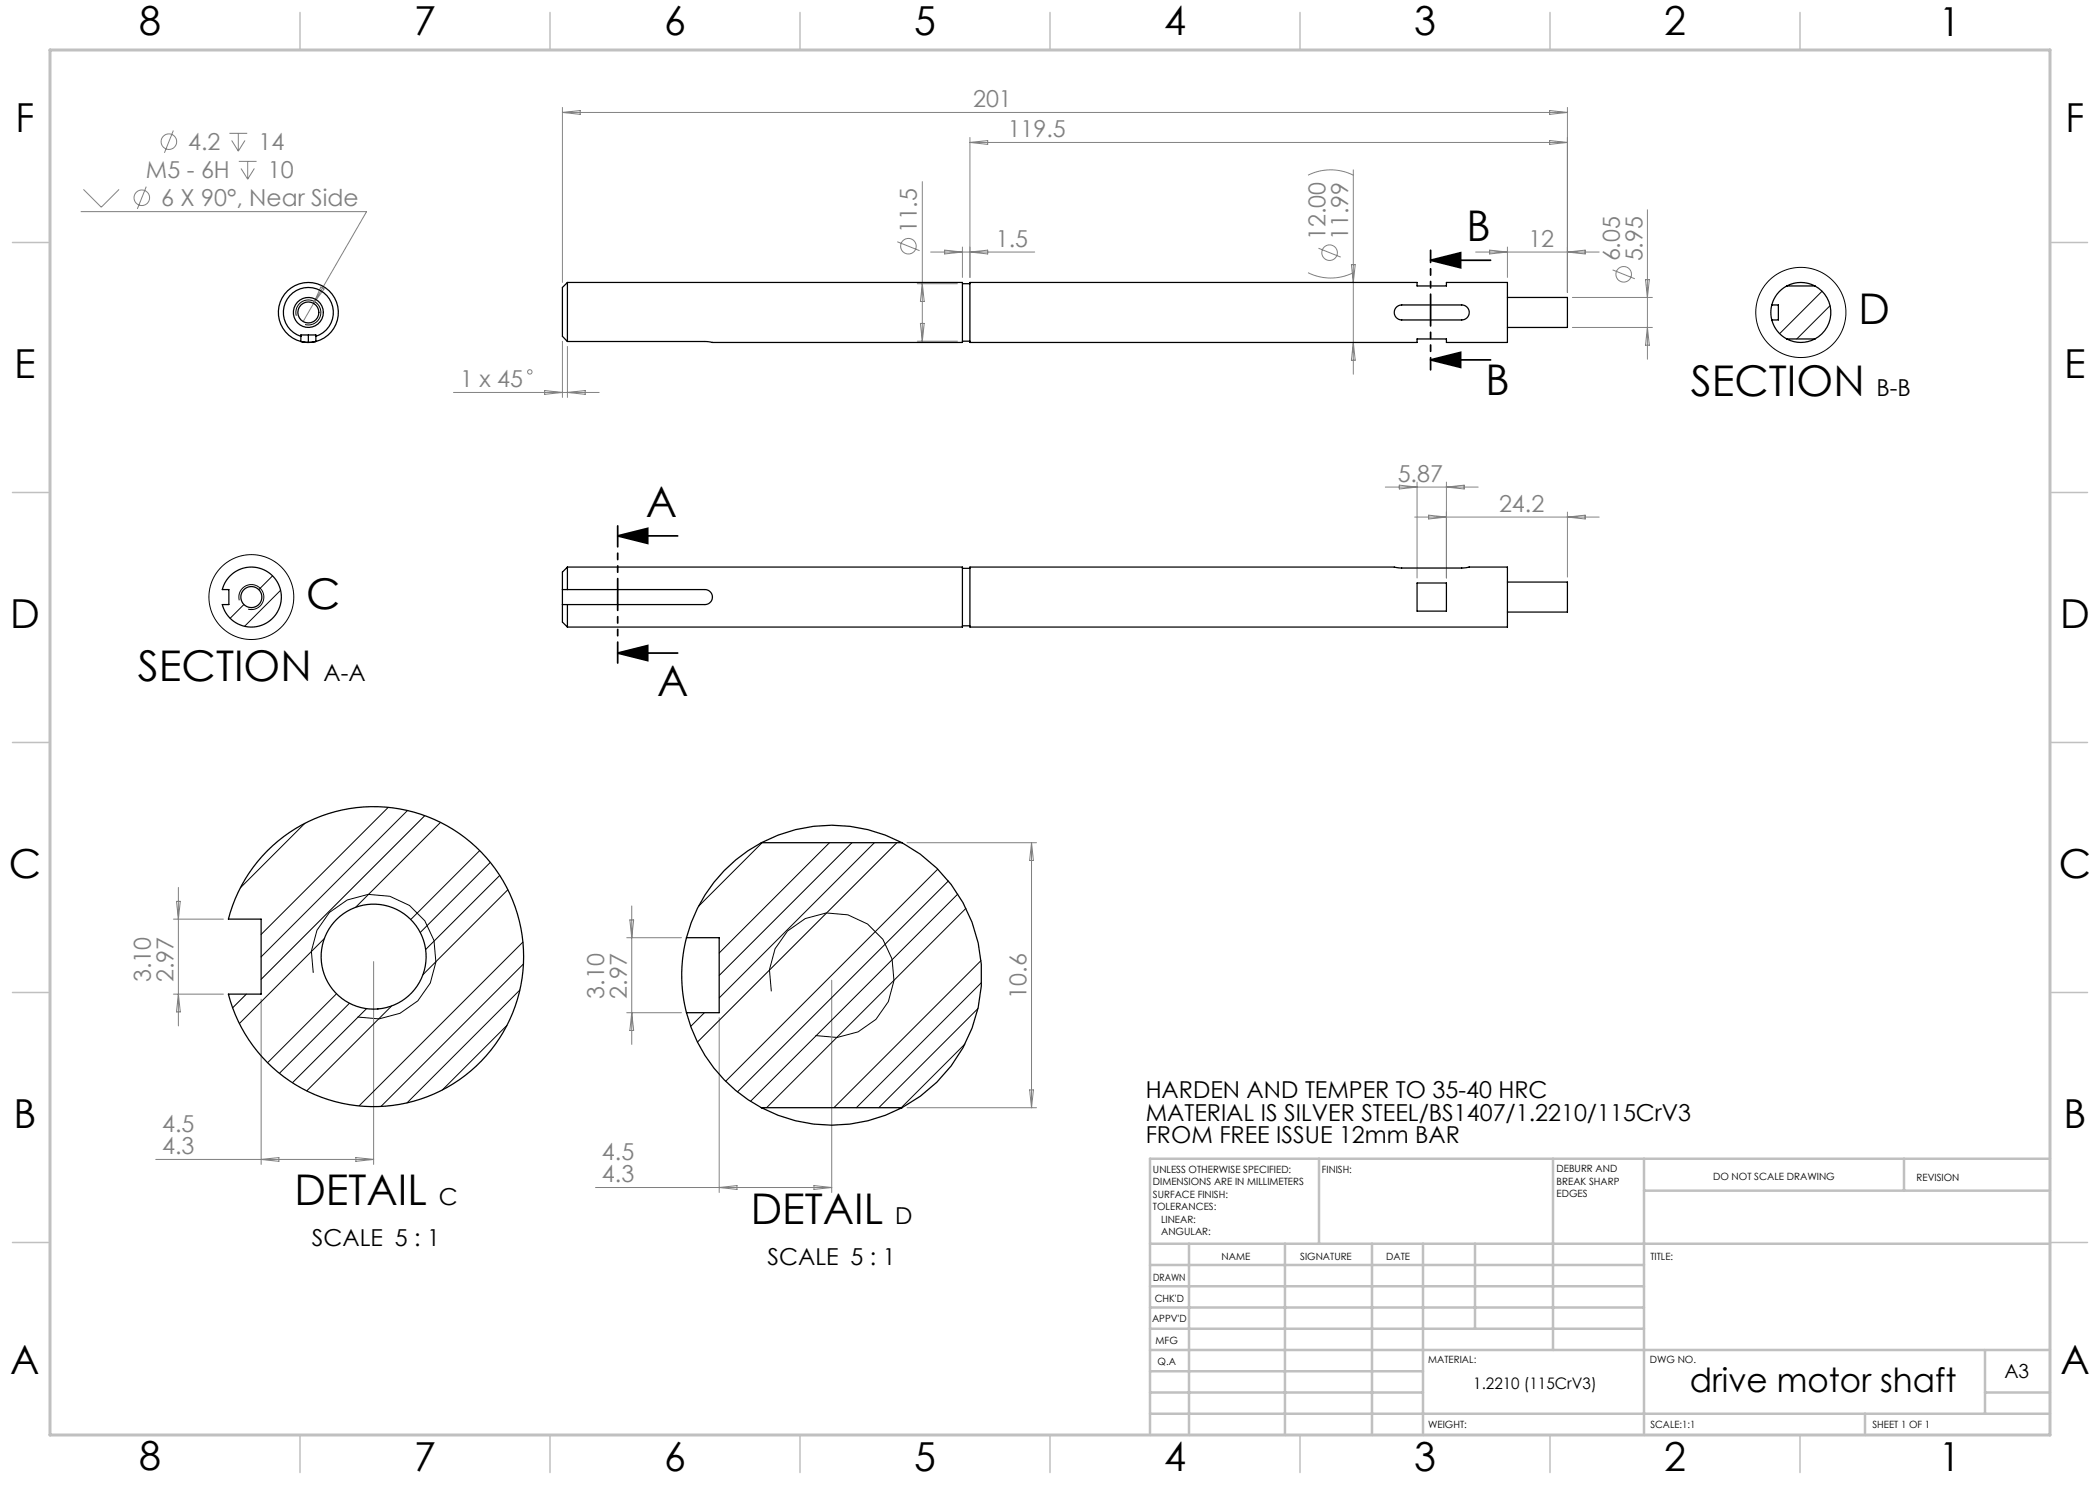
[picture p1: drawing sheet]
<svg xmlns="http://www.w3.org/2000/svg" width="420mm" height="297mm" viewBox="0 0 420 297" stroke-linecap="round" stroke-linejoin="round" font-family="sans-serif">
<g fill="none" stroke="#808080" stroke-width=".2">
<path d="M16.7 37.9l3.5 3.5 3.6-3.5M29.3 37.3l-1.8 4.5M34.7 26.1l-1.8 4.5M45.9 26.7h3.5M46.3 28.1l1.4 2.1M47.7 26.7v3.5M47.8 32.3h3.5M48.2 33.7l1.3 2.1M49 28.1l-1.3 2.1M49.5 32.3v3.5M50.9 33.7l-1.4 2.1M112.5 21.5v35"/>
<path d="M112.5 22.5h201M112.5 22.5l3.5-.4v.8zM184.5 36.3v31.9M194 27.5v28M194 28.5l3.5-.4v.8zM194 28.5h119.5M261.6 35a10.1 10.1 0 0 1 9.1 0M270.7 34v40.8M309.9 28.1l3.6 .4-3.6 .4zM309.9 22.1l3.6 .4-3.6 .4zM313.5 21.5v37M16.2 42.3h57.1l-10.6 18.4"/>
<path d="M64.2 57.4l.6 .4-2.1 2.9zM179.5 48.4l4.4 1.7M183.5 56.7h8M184.5 56.7l.3 3.6h-.7zM186.1 50.4h20.8M188.9 50l3.6 .4-3.6 .4zM192.5 49.4v6.1M194 50.4l3.5-.4v.8zM261.6 54.5a10.1 10.1 0 0 0 9.1 0M263.7 49.6l4.4 1.8M270.3 52.9h.7l-.3 3.6zM295.1 50.4h24.7"/>
<path d="M297.9 50l3.6 .4-3.6 .4zM301.5 49.4v6.1M313.5 50.4l3.5-.4v.8zM314.5 59.5h16M322.5 54l4.5 1.8M329.1 55.9h.8l-.4 3.6zM329.5 42v29.8M62.7 60.7l-2.1 3.6M90.7 78.5h29.1M108.9 78.1l3.6 .4-3.6 .4zM112.5 68.3v11.2M113.5 69.3v10.2"/>
<path d="M113.5 78.5l3.5-.4v.8zM183.5 68.2h8M184.1 64.7h.7l-.3 3.5zM270.7 68.5l.3 3.5h-.7zM314.5 65.5h16M329.5 65.5l.4 3.5h-.8zM277.1 97.4h18.5M279.9 97l3.5 .4-3.5 .4zM283.4 96.4v19.2M289.3 96.4v19.2M289.3 97.4l3.5-.4v.8zM282.9 103.4h36.9"/>
<path d="M285.7 103l3.6 .4-3.6 .4zM313.5 102.4v13M313.5 103.4l3.5-.4v.8zM35.7 177.5v27.7M181.4 168.5h25.9M206.3 168.5v53M206.3 168.5l.4 3.6h-.8zM34.7 183.8h10M34.7 198.8h10M35.3 180.3h.8l-.4 3.5zM35.7 198.8l.4 3.6h-.8zM52.2 199.8v33.1"/>
<path d="M74.7 192.3v40.6M125.4 187.5h10.9M126 184h.7l-.3 3.5zM126.4 181.2v27.7M166.3 196v42.5M125.4 202.5h10.9M126.4 202.5l.3 3.6h-.7zM143.8 203.5v35M205.9 218h.8l-.4 3.5zM31.2 231.9h43.5M52.2 231.9l3.6-.4v.8zM71.2 231.5l3.5 .4-3.5 .4z"/>
<path d="M119.1 237.5h47.2M143.8 237.5l3.6-.4v.8zM162.8 237.1l3.5 .4-3.5 .4zM181.4 221.5h25.9"/>
<circle cx="28.4" cy="39.6" r="1.56"/>
<circle cx="33.8" cy="28.3" r="1.56"/>
<circle cx="181.7" cy="49.2" r="1.56"/>
<circle cx="265.9" cy="50.5" r="1.56"/>
<circle cx="324.7" cy="54.9" r="1.56"/>
<circle cx="106" cy="74.4" r=".44"/>
</g>
<g fill="none" stroke="#000" stroke-width=".2">
<path d="M364.4 58.2l-8.5 8.5M59.3 63.1a2.5 2.5 0 0 1 2.2-3.1 2.5 2.5 0 0 1 2.7 2.7 2.5 2.5 0 0 1-3.2 2.2M366 61.1l-6.6 6.7M54.5 115.2l-2.7 2.7M56.1 118.1l-7.2 7.2M47.9 120.1a2.5 2.5 0 0 1 2.2-3.2 2.5 2.5 0 0 1 2.7 2.7 2.5 2.5 0 0 1-3.2 2.2M48.8 120.9l-2.8 2.8M61 164.7l-12.9 12.9M77.6 161.5l-25.4 25.4M81.5 162.1l-29.3 29.3M85 163.1l-32.8 32.8M88.1 164.5l-17 17"/>
<path d="M95.9 170.1l-13.8 13.8M98.1 172.5l-14.1 14M99.9 175.1l-14.8 14.8M101.6 177.9l-17 17M152.4 168.5l-12.7 12.8M165.9 168.5l-22.1 22.1M170.4 168.5l-26.6 26.6M174.9 168.5l-31.1 31.1M179.4 168.5l-39.9 39.9M187.6 173.8l-42.5 42.5M189.7 176.2l-42.2 42.2M191.6 178.8l-41.5 41.5"/>
<path d="M49.3 198.8l-2.8 2.8M62.7 194.6l-.4-4.4 1.1-4.2 2.5-3.5 3.5-2.5 4.2-1.1 4.4 .4 3.9 1.8 3.1 3.1 1.8 3.9 .4 4.3-1.1 4.2-2.5 3.6-3.6 2.5-4.2 1.1-4.3-.4M64.9 187.7l-17 17M67.3 198.8l-13.8 13.7M104 198l-22.6 22.6M104.6 188.4l-32.8 32.8M104.7 192.8l-28.5 28.5M154.3 198.3l-.4-4.3 1.1-4.2 2.5-3.6 3.6-2.5 4.2-1.1 4.3 .4 3.9 1.8 3.1 3.1 1.8 3.9 .4 4.3-1.1 4.2-2.5 3.6-3.6 2.5-4.2 1.1-4.3-.4M193.2 181.7l-39.9 39.8M196.2 192.1l-29.4 29.4M196.3 196.5l-25 25M69.9 200.7l-14 14"/>
<path d="M73.3 201.7l-14.8 14.9M78.3 201.2l-17 17M101.4 205.1l-12.9 12.9M140.9 202.5l-2.8 2.8M193 208.8l-12.7 12.7M195.6 201.7l-19.8 19.8"/>
<circle cx="360.2" cy="62.5" r="9"/>
<circle cx="50.3" cy="119.4" r="8.5"/>
</g>
<path d="M286.1 52h12M286.1 52l6-1.5v3zM286.1 72h12M286.1 72l6-1.5v3zM123.5 107.2h12M123.5 107.2l6-1.5v3zM123.5 130.6h12M123.5 130.6l6-1.5v3z" fill="none" stroke="#000" stroke-width=".35"/>
<path d="M286.1 50v24" fill="none" stroke="#000" stroke-width=".35" stroke-dasharray="6.3 1.3 1.3 1.3 1.3 1.3" stroke-dashoffset="3.9"/>
<path d="M123.5 105.2v27.4" fill="none" stroke="#000" stroke-width=".35" stroke-dasharray="6.3 1.3 1.3 1.3 1.3 1.3" stroke-dashoffset="2.2"/>
<path d="M410 231.8v55.2h-187.2" fill="none" stroke="#c0c0c0" stroke-width=".2"/>
<g fill="none" stroke="#c0c0c0" stroke-width=".5">
<path d="M263.8 231.8v17M310.6 231.8v38.2M328.8 231.8v55.2M328.8 238.1h81.2M380.8 231.8v6.3M410 231.8h-180v55.2M230 248.8h180M230 257.3h98.8M230 253h98.8M237.8 248.8v38.2M257 248.8v38.2M274.4 248.8v38.2"/>
<path d="M284.6 248.8v38.2M295 248.8v17M230 265.8h98.8M230 261.5h98.8M230 278.5h54.6M230 274.3h54.6M230 270h180M397 278.5h13M397 270v12.8M230 282.8h180M373 282.8v4.2"/>
</g>
<g fill="none" stroke="#c0c0c0" stroke-width=".3">
<path d="M60 2.5v7.5M110 2.5v7.5M160 2.5v7.5M210 2.5v7.5M260 2.5v7.5M310 2.5v7.5M360 2.5v7.5M2.5 48.5h7.5M410 48.5h7.5M2.5 98.5h7.5M410 98.5h7.5M2.5 148.5h7.5"/>
<path d="M410 148.5h7.5M2.5 198.5h7.5M410 198.5h7.5M2.5 248.5h7.5M410 248.5h7.5M60 287v7.5M110 287v7.5M160 287v7.5M210 287v7.5M260 287v7.5M310 287v7.5M360 287v7.5"/>
</g>
<path d="M10 10h400v277h-400z" fill="none" stroke="#c0c0c0" stroke-width=".6"/>
<g fill="#000">
<path d="M286.1 52l6-1.5v3zM286.1 72l6-1.5v3z"/>
<path d="M123.5 107.2l6-1.5v3zM123.5 130.6l6-1.5v3z"/>
</g>
<g fill="none" stroke="#000" stroke-width=".25">
<path d="M113.5 56.5h79v12h-50M113.5 56.5v11.8M113.5 56.5l-1 1v9.8l1 1M192.5 56.7h1.5M194 56.5h89.4v.7h5.9v-.7h12.2v12h-12.2v-.7h-5.9v.7h-89.4zM301.5 59.5h12v6h-12M357.4 57.2a6 6 0 0 0-3 3.8M357.4 57.2a6 6 0 0 1 5.6 0M357.4 57.2h5.6M363 57.2a6 6 0 0 1 0 10.6M60.2 67.3a5 5 0 0 1-2.6-7.7 5 5 0 0 1 8.1 0 5 5 0 0 1-2.5 7.7M60.2 68.3a6 6 0 0 1-3.5-9.2 6 6 0 0 1 9.9 0 6 6 0 0 1-3.4 9.2"/>
<path d="M60.2 67.3v1M60.2 68.3l1.5 .2M60.2 68.3a6 6 0 0 0 3 0M60.2 67.3v-.3h3v.3M61.7 67v1.5M63.2 67.3v1M63.2 68.3l-1.5 .2M113.5 68.3h27.5l1.5 .2M142.5 68.5h.1M192.5 68.2h1.5M279.2 61.5l.7-.4 .4-.1h12a1.5 1.5 0 0 1 1.5 1.5 1.5 1.5 0 0 1-1.5 1.5h-12a1.5 1.5 0 0 1-1.3-.9 1.5 1.5 0 0 1 .2-1.6zM354.4 64a6 6 0 0 0 3 3.8"/>
<path d="M354.4 61a6 6 0 0 0 0 3M354.4 61h1.3v3h-1.3M357.4 67.8a6 6 0 0 0 5.6 0M357.4 67.8h5.6M46 115.2a6 6 0 0 1 9.2 .8 6 6 0 0 1-2.4 8.9 6 6 0 0 1-8.3-4h1.3v-3h-1.3l.5-1.3zM112.5 117.9h1M112.5 117.9v3M113.5 113.4h79v12h-79M113.5 117.9h27.5a1.5 1.5 0 0 1 1.5 1.5 1.5 1.5 0 0 1-1.5 1.5h-27.5M113.5 113.4v4.5M113.5 113.4l-1 1v3.5M192.5 113.7h1.5"/>
<path d="M194 113.4h84.9l1.4 .2h12l1.5-.2h7.7v12h-107.5zM283.4 116.6h5.9v5.6h-5.9zM301.5 116.4h12v6h-12M112.5 120.9v3.5l1 1M112.5 120.9h1M113.5 120.9v4.5M192.5 125.2h1.5M53.4 170.2a30 30 0 0 1 45.9 3.9 30 30 0 0 1-12 44.5 30 30 0 0 1-41.6-19.8h6.5v-15h-6.5a30 30 0 0 1 7.7-13.6zM152.3 168.5a30 30 0 0 0-15 19M152.3 168.5a30 30 0 0 1 28.1 0M152.3 168.5h28.1M180.4 168.5a30 30 0 0 1 0 53"/>
<path d="M137.3 187.5a30 30 0 0 0 0 15M137.3 187.5h6.5v15h-6.5M137.3 202.5a30 30 0 0 0 15 19M152.3 221.5a30 30 0 0 0 28.1 0M152.3 221.5h28.1"/>
<circle cx="61.7" cy="62.5" r="3"/>
<circle cx="61.7" cy="62.5" r="2.1"/>
<circle cx="50.3" cy="119.4" r="2.1"/>
<circle cx="74.7" cy="191.3" r="10.5"/>
</g>
<g font-size="8.5">
<text x="293.3" y="48.2">B</text>
<text x="371.7" y="64.8">D</text>
<text x="297.1" y="79">B</text>
<text x="338.2" y="79.2">SECTION</text>
<text x="129.2" y="103.3">A</text>
<text x="61.2" y="121.8">C</text>
<text x="27.6" y="136.2">SECTION</text>
<text x="131.4" y="139.2">A</text>
<text x="58.9" y="241.1">DETAIL</text>
<text x="150.2" y="244.8">DETAIL</text>
</g>
<g font-size="8">
<text x="27.8" y="7">8</text>
<text x="82.8" y="7.1">7</text>
<text x="132.8" y="7.1">6</text>
<text x="182.8" y="7.1">5</text>
<text x="232.8" y="7.1">4</text>
<text x="282.8" y="7.1">3</text>
<text x="332.8" y="7.1">2</text>
<text x="387.8" y="7.1">1</text>
<text x="3.1" y="26.4">F</text>
<text x="413.1" y="26.3">F</text>
<text x="2.9" y="75.6">E</text>
<text x="412.9" y="75.6">E</text>
<text x="2" y="125.6">D</text>
<text x="412" y="125.6">D</text>
<text x="1.8" y="175.6">C</text>
<text x="411.8" y="175.6">C</text>
<text x="2.7" y="225.6">B</text>
<text x="412.7" y="225.6">B</text>
<text x="2.1" y="274.9">A</text>
<text x="412.1" y="274.8">A</text>
<text x="27.8" y="294">8</text>
<text x="82.8" y="294.1">7</text>
<text x="132.8" y="294.1">6</text>
<text x="182.8" y="294.1">5</text>
<text x="232.8" y="294.1">4</text>
<text x="282.8" y="294.1">3</text>
<text x="332.8" y="294.1">2</text>
<text x="387.8" y="294.1">1</text>
</g>
<text font-size="6.7" x="338" y="278.4">drive motor shaft</text>
<g font-size="4.7" fill="#808080">
<text x="194.6" y="21.5">201</text>
<text x="201.5" y="27.5">119.5</text>
<text x="29.2" y="35.7">M5 - 6H</text>
<text x="37.6" y="30">4.2</text>
<text x="51.7" y="30">14</text>
<text x="53.6" y="35.7">10</text>
<text x="32.2" y="41.3">6 X 90°, Near Side</text>
<text x="183.4" y="46.7" transform="rotate(-90 183.4 46.7)">11.5</text>
<text x="265.1" y="48" transform="rotate(-90 265.1 48)">12.00</text>
<text x="269.6" y="48" transform="rotate(-90 269.6 48)">11.99</text>
<text x="199.2" y="49.4">1.5</text>
<text x="305.7" y="49.4">12</text>
<text x="323.9" y="52.3" transform="rotate(-90 323.9 52.3)">6.05</text>
<text x="328.5" y="52.3" transform="rotate(-90 328.5 52.3)">5.95</text>
<text x="92" y="77.4">1 x 45</text>
<text x="279.5" y="96.4">5.87</text>
<text x="299.8" y="102.4">24.2</text>
<text x="30.1" y="196.4" transform="rotate(-90 30.1 196.4)">3.10</text>
<text x="34.7" y="196.4" transform="rotate(-90 34.7 196.4)">2.97</text>
<text x="120.8" y="199.8" transform="rotate(-90 120.8 199.8)">3.10</text>
<text x="125.3" y="199.8" transform="rotate(-90 125.3 199.8)">2.97</text>
<text x="205.3" y="199.8" transform="rotate(-90 205.3 199.8)">10.6</text>
<text x="32.4" y="226.4">4.5</text>
<text x="32.4" y="230.9">4.3</text>
<text x="120.4" y="232">4.5</text>
<text x="120.4" y="236.5">4.3</text>
</g>
<g font-size="4.7">
<text x="375.3" y="79.2">B-B</text>
<text x="64.7" y="136.2">A-A</text>
<text x="229.1" y="219.6">HARDEN AND TEMPER TO 35-40 HRC</text>
<text x="229.1" y="224.1">MATERIAL IS SILVER STEEL/BS1407/1.2210/115CrV3</text>
<text x="229.1" y="228.6">FROM FREE ISSUE 12mm BAR</text>
<text x="87.7" y="241.1">C</text>
<text x="179" y="244.8">D</text>
<text x="62.4" y="249.3">SCALE 5 : 1</text>
<text x="153.5" y="253">SCALE 5 : 1</text>
</g>
<text font-size="3.9" x="400.9" y="275.5">A3</text>
<text font-size="3.2" x="294.6" y="277.9">1.2210 (115CrV3)</text>
<g font-size="2">
<text x="230.6" y="234.6">UNLESS OTHERWISE SPECIFIED:</text>
<text x="230.6" y="237.1">DIMENSIONS ARE IN MILLIMETERS</text>
<text x="230.6" y="239.6">SURFACE FINISH:</text>
<text x="264.4" y="234.6">FINISH:</text>
<text x="311.3" y="234.5">DEBURR AND</text>
<text x="311.3" y="237">BREAK SHARP</text>
<text x="311.3" y="239.5">EDGES</text>
<text x="342.6" y="236">DO NOT SCALE DRAWING</text>
<text x="383.3" y="236.2">REVISION</text>
<text x="230.6" y="242.1">TOLERANCES:</text>
<text x="232.2" y="244.6">LINEAR:</text>
<text x="232.2" y="247.1">ANGULAR:</text>
<text x="244.3" y="252">NAME</text>
<text x="260" y="251.9">SIGNATURE</text>
<text x="277.2" y="251.9">DATE</text>
<text x="330.1" y="251.9">TITLE:</text>
<text x="230.6" y="256.1">DRAWN</text>
<text x="230.9" y="260.3">CHK'D</text>
<text x="230.4" y="264.4">APPV'D</text>
<text x="231.1" y="268.8">MFG</text>
<text x="231.5" y="273">Q.A</text>
<text x="285.6" y="272.5">MATERIAL:</text>
<text x="330" y="272.5">DWG NO.</text>
<text x="285.6" y="285.5">WEIGHT:</text>
<text x="330.1" y="285.6">SCALE:1:1</text>
<text x="374.5" y="285.6">SHEET 1 OF 1</text>
</g>
</svg>
